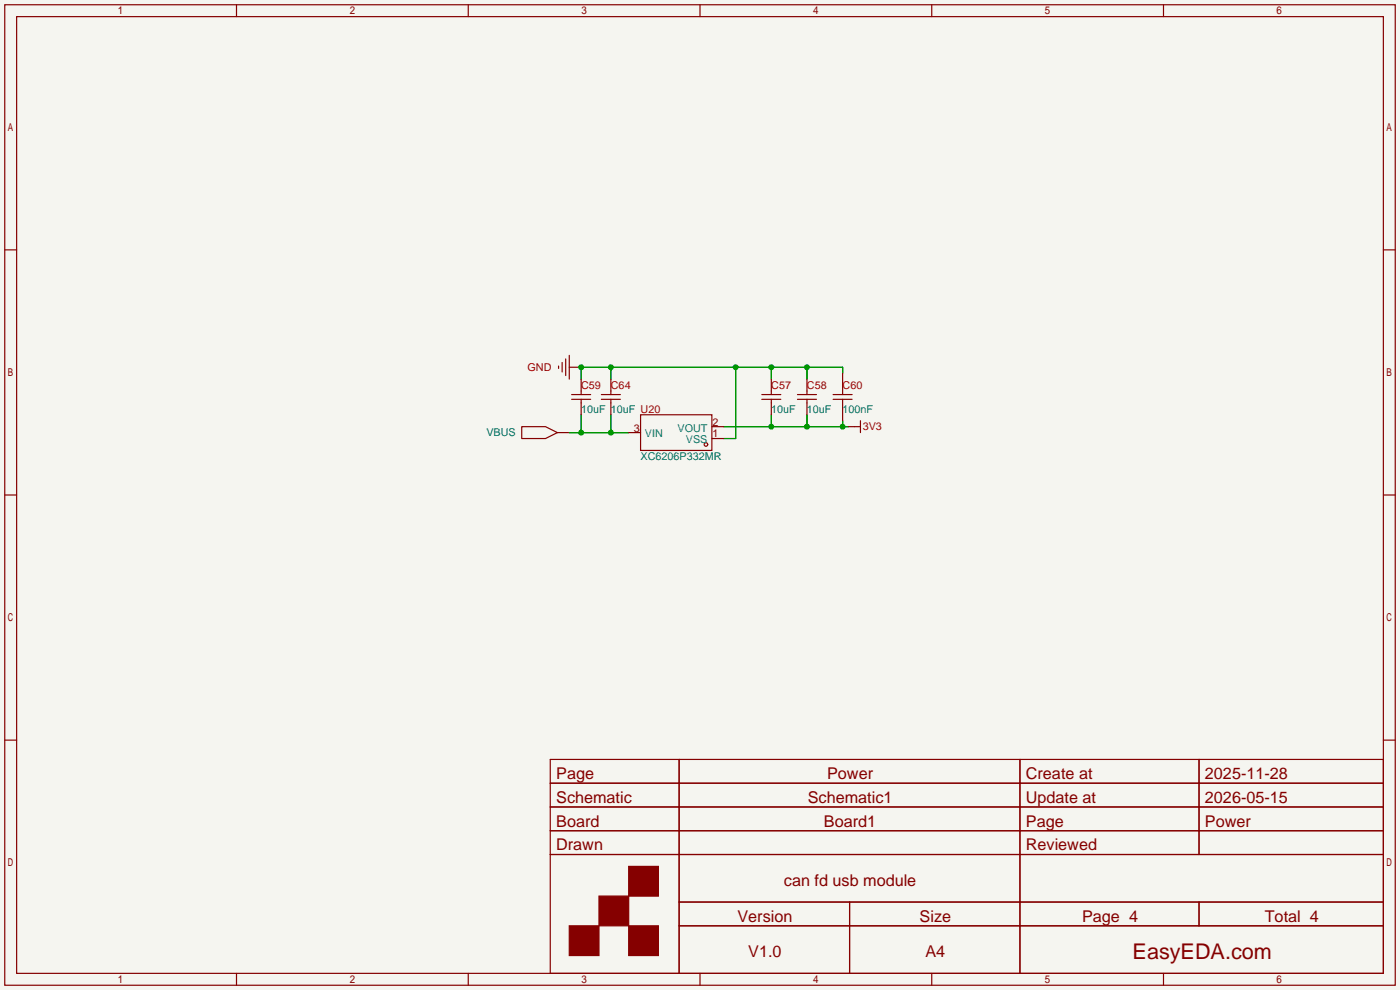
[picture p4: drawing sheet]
<svg xmlns="http://www.w3.org/2000/svg" width="299mm" height="212mm" viewBox="0 0 299 212" stroke-linecap="round" stroke-linejoin="round" font-family="sans-serif">
<path d="M0 0h299.2v211.6h-299.2z" fill="#f5f5f0"/>
<g fill="none" stroke="#850000" stroke-width=".25">
<path d="M1 1h297.2v209.6h-297.2zM3.6 3.6h292.1v204.4h-292.1zM50.5 1v2.6M100.1 1v2.6M149.6 1v2.6M199.1 1v2.6M248.7 1v2.6M1 53.4h2.6M295.7 53.4h2.5M119.4 78.2v.5M120.1 77.5v2M120.9 76.7v3.6"/>
<path d="M121.7 78.5h2.5M121.7 75.9v5.1M180.1 79.8v4.5M111.5 91.2h5.1l2.5 1.3-2.5 1.2h-5.1zM119.1 92.5h2.6M122.2 85.3h4M122.2 84.3h4M124.2 81v3.3M124.2 85.3v3.3M128.5 85.3h4.1M128.5 84.3h4.1M130.6 81v3.3"/>
<path d="M130.6 85.3v3.3M134.4 92.5h2.5M136.9 88.6h15.2v7.7h-15.2zM152.1 91.2h2.6M152.1 93.7h2.6M162.8 85.3h4.1M162.8 84.3h4.1M164.8 81v3.3M164.8 85.3v3.3M170.4 85.3h4.1M170.4 84.3h4.1M172.5 81v3.3"/>
<path d="M172.5 85.3v3.3M178.1 85.3h4M178.1 84.3h4M180.1 85.3v4.6M181.4 91.2h2.5M183.9 89.9v2.6M1 105.8h2.6M295.7 105.8h2.5M1 158.2h2.6M295.7 158.2h2.5M117.6 162.3h178.1v45.7h-178.1zM117.6 167.4h178.1"/>
<path d="M117.6 172.5h178.1M117.6 177.5h178.1M145.1 162.3v45.7M218 162.3v45.7M256.3 162.3v20.3M117.6 182.6h178.1M145.1 192.8h150.6M145.1 197.9h150.6M181.6 192.8v15.2M256.3 192.8v5.1M50.5 208v2.6M100.1 208v2.6"/>
<path d="M149.6 208v2.6M199.1 208v2.6M248.7 208v2.6"/>
<circle cx="150.9" cy="95" r=".38"/>
</g>
<g fill="#850000" stroke="#850000" stroke-width=".25">
<path d="M134.4 185.2h6.3v6.3h-6.3z"/>
<path d="M128 191.5h6.4v6.4h-6.4z"/>
<path d="M121.7 197.9h6.3v6.3h-6.3z"/>
<path d="M134.4 197.9h6.3v6.3h-6.3z"/>
</g>
<path d="M130.6 78.5v2.5M157.2 78.5v15.2h-2.5M164.8 78.5v2.5M172.5 78.5v2.5M180.1 79.8v-1.3h-55.9v2.5M121.7 92.5h12.7M124.2 88.6v3.9M130.6 88.6v3.9M154.7 91.2h26.7M164.8 88.6v2.6M172.5 88.6v2.6M180.1 89.9v1.3" fill="none" stroke="#009600" stroke-width=".25"/>
<g fill="#009600">
<circle cx="124.2" cy="92.5" r=".63"/>
<circle cx="130.6" cy="92.5" r=".63"/>
<circle cx="164.8" cy="91.2" r=".63"/>
<circle cx="172.5" cy="91.2" r=".63"/>
<circle cx="180.1" cy="91.2" r=".63"/>
<circle cx="157.2" cy="78.5" r=".63"/>
<circle cx="164.8" cy="78.5" r=".63"/>
<circle cx="172.5" cy="78.5" r=".63"/>
<circle cx="130.6" cy="78.5" r=".63"/>
<circle cx="124.2" cy="78.5" r=".63"/>
</g>
<text font-size="4.6" fill="#840000" x="242.1" y="205">EasyEDA.com</text>
<g font-size="3.5" fill="#840000">
<text x="118.9" y="166.5">Page</text>
<text x="176.8" y="166.5">Power</text>
<text x="219.3" y="166.5">Create at</text>
<text x="257.5" y="166.5">2025-11-28</text>
<text x="118.9" y="171.6">Schematic</text>
<text x="172.6" y="171.6">Schematic1</text>
<text x="219.3" y="171.6">Update at</text>
<text x="257.5" y="171.6">2026-05-15</text>
<text x="118.9" y="176.7">Board</text>
<text x="176.1" y="176.7">Board1</text>
<text x="219.3" y="176.7">Page</text>
<text x="257.5" y="176.7">Power</text>
<text x="118.9" y="181.8">Drawn</text>
<text x="219.3" y="181.8">Reviewed</text>
<text x="167.5" y="189.4">can fd usb module</text>
<text x="157.6" y="197">Version</text>
<text x="196.5" y="197">Size</text>
<text x="231.3" y="197">Page 4</text>
<text x="270.3" y="197">Total 4</text>
<text x="159.9" y="204.6">V1.0</text>
<text x="197.8" y="204.6">A4</text>
</g>
<g font-size="2.3" fill="#a90000">
<text x="112.8" y="79.3">GND</text>
<text x="124.2" y="83.1">C59</text>
<text x="130.6" y="83.1">C64</text>
<text x="164.8" y="83.1">C57</text>
<text x="172.5" y="83.1">C58</text>
<text x="180.1" y="83.1">C60</text>
<text x="184.4" y="92">3V3</text>
</g>
<g font-size="2.3" fill="#006464">
<text x="124.2" y="88.2">10uF</text>
<text x="130.6" y="88.2">10uF U20</text>
<text x="164.8" y="88.2">10uF</text>
<text x="172.5" y="88.2">10uF</text>
<text x="180.1" y="88.2">100nF</text>
<text x="103.9" y="93.3">VBUS</text>
<text x="136.9" y="98.3">XC6206P332MR</text>
</g>
<g font-size="2.3" fill="#840000">
<text x="135.5" y="92.2">3</text>
<text x="152.3" y="93.5">1</text>
<text x="152.3" y="91">2</text>
</g>
<g font-size="2.3" fill="#008484">
<text x="137.8" y="93.5">VIN</text>
<text x="144.8" y="92.2">VOUT</text>
<text x="146.6" y="94.8">VSS</text>
</g>
</svg>
